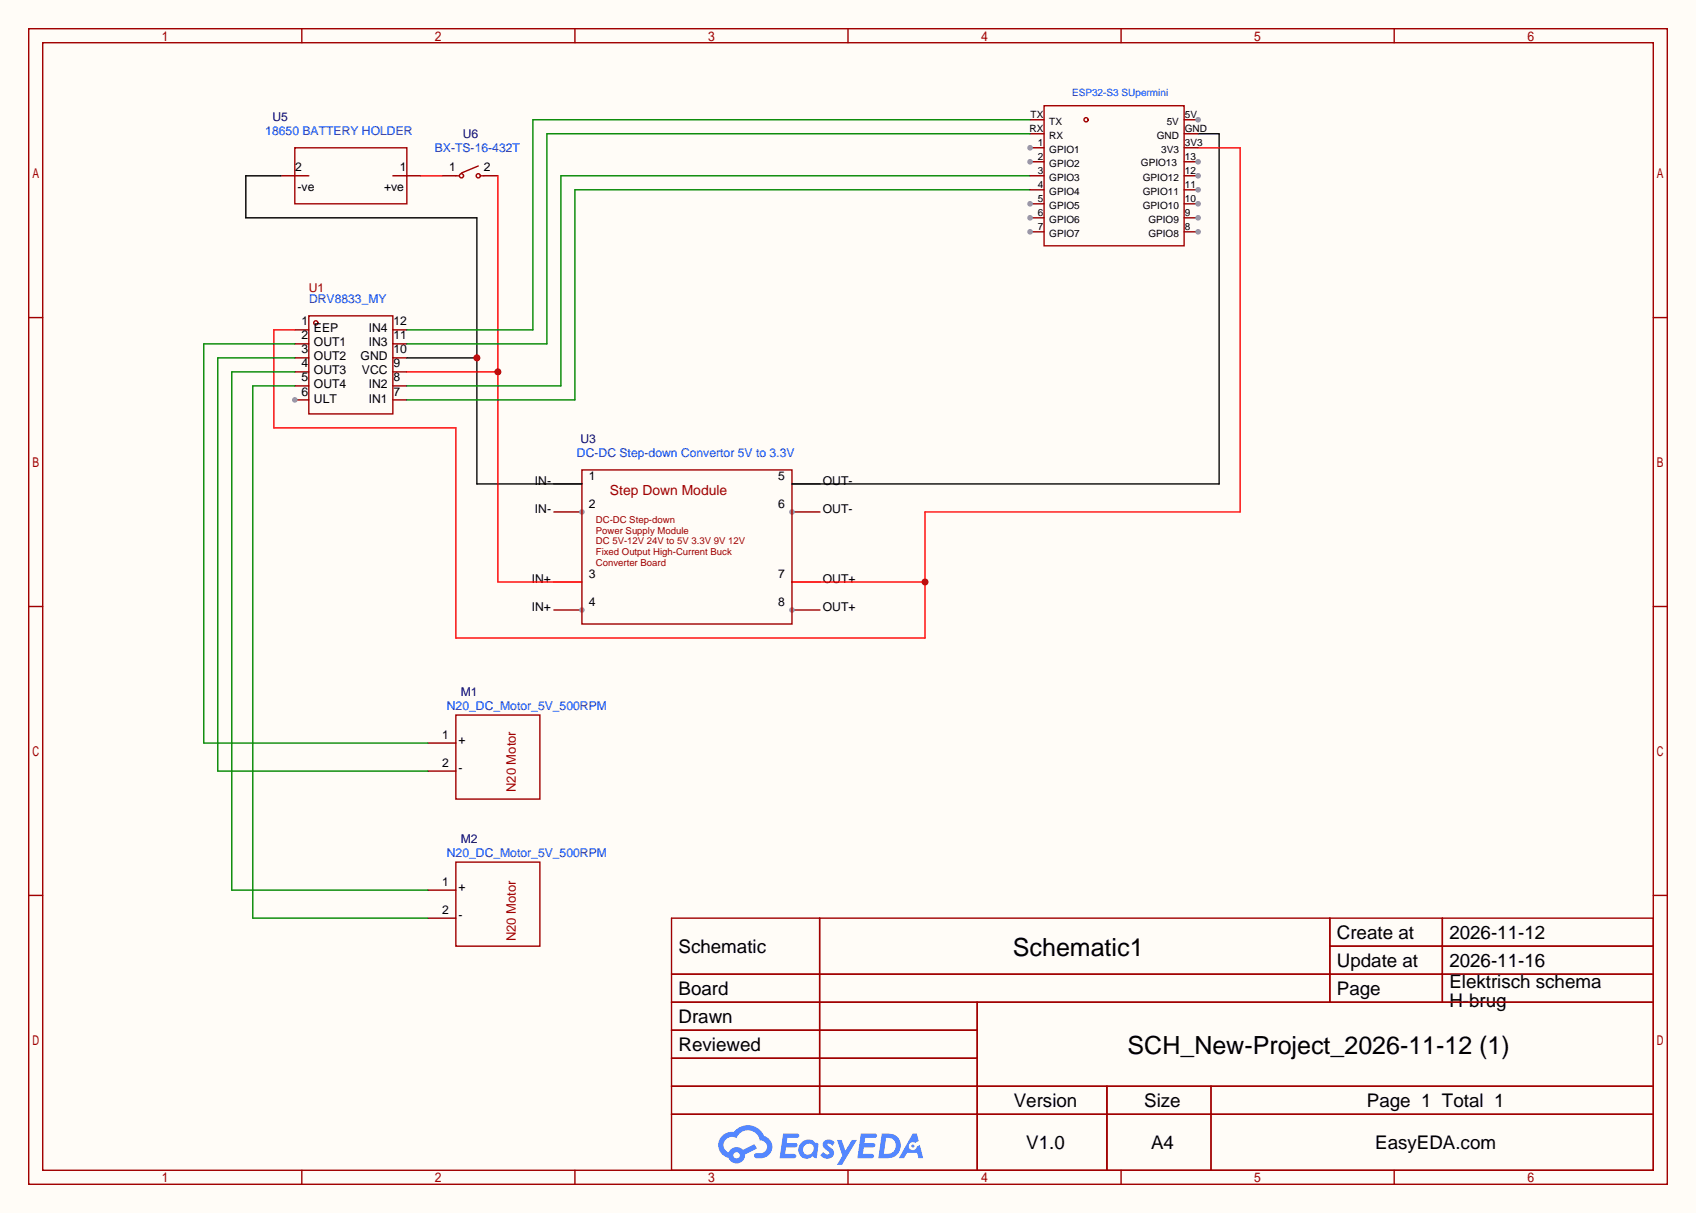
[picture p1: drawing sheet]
<svg xmlns="http://www.w3.org/2000/svg" width="308mm" height="220mm" viewBox="0 0 308 220" stroke-linecap="round" stroke-linejoin="round" font-family="sans-serif">
<path d="M0 0h307.6v220h-307.6z" fill="#fffcf7"/>
<g fill="none" stroke="#a10000" stroke-width=".25">
<path d="M5.2 5.2h297.2v209.6h-297.2zM7.7 7.7h292.1v204.5h-292.1zM54.7 5.2v2.5M104.3 5.2v2.5M153.8 5.2v2.5M203.3 5.2v2.5M252.9 5.2v2.5M5.2 57.6h2.5M299.8 57.6h2.6M5.2 110h2.5M299.8 110h2.6M5.2 162.4h2.5"/>
<path d="M121.8 166.5h178v45.7h-178zM121.8 176.7h178M148.7 166.5v35.6M241.2 166.5v15.2M241.2 171.6h58.6M261.6 166.5v15.2M299.8 162.4h2.6M121.8 181.7h178M121.8 186.8h55.4M121.8 197h178M121.8 191.9h55.4M177.2 181.7v30.5"/>
<path d="M200.8 197v15.2M219.6 197v15.2M54.7 212.2v2.6M104.3 212.2v2.6M121.8 202.1h178M153.8 212.2v2.6M203.3 212.2v2.6M252.9 212.2v2.6"/>
</g>
<g fill="#5487ff">
<path d="M149.5 206.9a1.3 1.3 0 0 1 1.9 .3l-.4 .6a.54 .54 0 0 0-1-.2l.2 .2a1.58 1.58 0 0 1 1 1.5 1.43 1.43 0 0 1-2.4 .2l.5-.6a.64 .64 0 0 0 .5 .5 .64 .64 0 0 0 .6-.3l-.1-.3a1.6 1.6 0 0 1-1.1-1.5z"/>
<path d="M151.8 206.7h.8l.7 2 1.2-2h.9l-2.7 4.5h-.9l1-1.6z"/>
<path d="M142 205.5h1.7a1.31 1.31 0 0 1 1.2 .2 .4 .4 0 0 1-.3 .6h-1.8l-.1 1h1.6a.4 .4 0 0 1 .3 .4 .4 .4 0 0 1-.4 .4h-1.6l-.2 1.2 .8-.1a1.23 1.23 0 0 1 1.2 .2 .39 .39 0 0 1-.4 .6h-2.6z"/>
<path d="M156.1 205.5h1.7a1.32 1.32 0 0 1 1.2 .2 .39 .39 0 0 1-.3 .6h-1.8l-.1 1h1.6a.4 .4 0 0 1 .4 .4 .4 .4 0 0 1-.5 .4h-1.6l-.2 1.1h.8a1.23 1.23 0 0 1 1.2 .2 .39 .39 0 0 1-.4 .6h-2.6z"/>
<path d="M165.5 205.6h.8l.3 1.3-.6 .3a.75 .75 0 0 0-1.1 .3 .75 .75 0 0 0 .5 1.1 .75 .75 0 0 0 .9-.7l.5-.3 .6 2.4h-.8l-.3-.9h-1.8l-.5 .9h-1z"/>
<path d="M159.9 205.6l-.6 4.4h1.4a2.27 2.27 0 0 0 2.7-2.3 2.27 2.27 0 0 0-2.7-2.1zM160.7 206.3a1.5 1.5 0 0 1 1.8 1.6 1.5 1.5 0 0 1-1.9 1.3h-.3z"/>
<path d="M145.4 207.2a1.62 1.62 0 0 0-.4 2.1 1.62 1.62 0 0 0 2 .6l.3-.2 .4 .2 .4 .1 .3-2.4-.1-.3-.5-.1a1.58 1.58 0 0 0-2.4 0zM146 207.7a.99 .99 0 0 1 1.6 .3 .99 .99 0 0 1-.9 1.4 .94 .94 0 0 1-1-.6 .94 .94 0 0 1 .3-1.1z"/>
<path d="M131 206a2.37 2.37 0 0 0 1.1 4 1.54 1.54 0 0 0 1.8 1 1.54 1.54 0 0 0 1.2-1.6l2.2-1.1-.5-.8-2.1 1a1.57 1.57 0 0 0-2.6 .5 1.5 1.5 0 0 1-.7-2.1 1.5 1.5 0 0 1 2.2-.5 2.23 2.23 0 0 1 2.3-1.4 2.23 2.23 0 0 1 2 1.8 1.16 1.16 0 0 1 1.2 1.1 1.16 1.16 0 0 1-1.1 1.2h-.7a.47 .47 0 0 0-.5 .4 .47 .47 0 0 0 .4 .5 2.23 2.23 0 0 0 2.2-.6 2.23 2.23 0 0 0 .5-2.3 2.16 2.16 0 0 0-1.3-1.1 3.2 3.2 0 0 0-5.5-.7l-1.1 .1zM133 209.5a.6 .6 0 0 1 1.2 0 .6 .6 0 0 1-1.2 0z"/>
<circle cx="165.6" cy="207.8" r=".28"/>
</g>
<g fill="none" stroke="#a10000" stroke-width=".25">
<path d="M56 57.3h15.2v17.8h-15.2z"/>
<circle cx="57.3" cy="58.5" r=".38"/>
</g>
<path d="M53.5 59.8h2.5M53.5 62.4h2.5M53.5 64.9h2.5M53.5 67.4h2.5M53.5 70h2.5M53.5 72.5h2.5" fill="none" stroke="#870000" stroke-width=".25"/>
<circle cx="53.5" cy="72.5" r=".51" fill="#999"/>
<path d="M71.2 59.8h2.6M71.2 72.5h2.6M71.2 70h2.6M71.2 67.4h2.6M71.2 64.9h2.6M71.2 62.4h2.6M100.5 87.8h5M100.5 92.8h5M77.6 134.7h5.1M77.6 139.8h5.1M77.6 161.4h5.1M77.6 166.5h5.1" fill="none" stroke="#870000" stroke-width=".25"/>
<path d="M82.7 129.7h15.2v15.2h-15.2zM82.7 156.3h15.2v15.3h-15.2z" fill="none" stroke="#a10000" stroke-width=".25"/>
<circle cx="105.5" cy="92.8" r=".51" fill="#999"/>
<path d="M100.5 105.5h5M100.5 110.6h5" fill="none" stroke="#870000" stroke-width=".25"/>
<circle cx="105.5" cy="110.6" r=".51" fill="#999"/>
<path d="M143.6 87.8h5.1M143.6 92.8h5.1" fill="none" stroke="#870000" stroke-width=".25"/>
<circle cx="143.6" cy="92.8" r=".51" fill="#999"/>
<path d="M143.6 105.5h5.1M143.6 110.6h5.1" fill="none" stroke="#870000" stroke-width=".25"/>
<circle cx="143.6" cy="110.6" r=".51" fill="#999"/>
<g fill="none" stroke="#a10000" stroke-width=".25">
<path d="M53.5 26.8h20.3v10.2h-20.3zM82.7 31.9h.5M86.7 30.1l-3 1.3M87.2 31.9h.6M105.5 85.2h38.1v28h-38.1z"/>
<circle cx="83.7" cy="31.9" r=".38"/>
<circle cx="86.7" cy="31.9" r=".38"/>
</g>
<path d="M50.9 31.9h5.1M71.2 31.9h5.1M80.1 31.9h2.6M87.8 31.9h2.5" fill="none" stroke="#870000" stroke-width=".25"/>
<path d="M50.9 31.9h-6.3v7.6h41.9v48.3h19M73.8 64.9h12.7" fill="none" stroke="#000" stroke-width=".25"/>
<circle cx="86.5" cy="64.9" r=".63" fill="#c00"/>
<path d="M90.3 31.9v73.6h15.2M73.8 67.4h16.5" fill="none" stroke="#f00" stroke-width=".25"/>
<circle cx="90.3" cy="67.4" r=".63" fill="#c00"/>
<path d="M217.3 24.3h3.8v63.5h-77.5" fill="none" stroke="#000" stroke-width=".25"/>
<path d="M217.3 26.8h7.6v66h-57.1v22.9h-85.1v-38.1h-33v-17.8h3.8M143.6 105.5h24.2" fill="none" stroke="#f00" stroke-width=".25"/>
<circle cx="167.8" cy="105.5" r=".63" fill="#c00"/>
<path d="M76.3 31.9h3.8" fill="none" stroke="#f00" stroke-width=".25"/>
<path d="M186.8 31.9h-85.1v38.1h-27.9M186.8 34.4h-82.5v38.1h-30.5M53.5 62.4h-16.5v72.3h40.6M53.5 64.9h-14v74.9h38.1M53.5 67.4h-11.5v94h35.6M53.5 70h-7.7v96.5h31.8" fill="none" stroke="#008700" stroke-width=".25"/>
<g fill="none" stroke="#a10000" stroke-width=".25">
<path d="M189.4 19.2h25.4v25.4h-25.4z"/>
<circle cx="197" cy="21.7" r=".38"/>
</g>
<path d="M186.8 24.3h2.6M186.8 26.8h2.6" fill="none" stroke="#870000" stroke-width=".25"/>
<circle cx="186.8" cy="26.8" r=".51" fill="#999"/>
<path d="M186.8 29.3h2.6" fill="none" stroke="#870000" stroke-width=".25"/>
<circle cx="186.8" cy="29.3" r=".51" fill="#999"/>
<path d="M186.8 31.9h2.6M186.8 34.4h2.6M186.8 37h2.6" fill="none" stroke="#870000" stroke-width=".25"/>
<circle cx="186.8" cy="37" r=".51" fill="#999"/>
<path d="M186.8 39.5h2.6" fill="none" stroke="#870000" stroke-width=".25"/>
<circle cx="186.8" cy="39.5" r=".51" fill="#999"/>
<path d="M186.8 42h2.6" fill="none" stroke="#870000" stroke-width=".25"/>
<circle cx="186.8" cy="42" r=".51" fill="#999"/>
<path d="M186.8 21.7h2.6M214.8 39.5h2.5" fill="none" stroke="#870000" stroke-width=".25"/>
<circle cx="217.3" cy="39.5" r=".51" fill="#999"/>
<path d="M214.8 42h2.5" fill="none" stroke="#870000" stroke-width=".25"/>
<circle cx="217.3" cy="42" r=".51" fill="#999"/>
<path d="M214.8 37h2.5" fill="none" stroke="#870000" stroke-width=".25"/>
<circle cx="217.3" cy="37" r=".51" fill="#999"/>
<path d="M214.8 34.4h2.5" fill="none" stroke="#870000" stroke-width=".25"/>
<circle cx="217.3" cy="34.4" r=".51" fill="#999"/>
<path d="M214.8 31.9h2.5" fill="none" stroke="#870000" stroke-width=".25"/>
<circle cx="217.3" cy="31.9" r=".51" fill="#999"/>
<path d="M214.8 29.3h2.5" fill="none" stroke="#870000" stroke-width=".25"/>
<circle cx="217.3" cy="29.3" r=".51" fill="#999"/>
<path d="M214.8 26.8h2.5M214.8 24.3h2.5M214.8 21.7h2.5" fill="none" stroke="#870000" stroke-width=".25"/>
<circle cx="217.3" cy="21.7" r=".51" fill="#999"/>
<path d="M186.8 24.3h-87.6v38.1h-25.4M186.8 21.7h-90.2v38.1h-22.8" fill="none" stroke="#008700" stroke-width=".25"/>
<g font-size="4.5">
<text x="183.7" y="173.3">Schematic1</text>
<text x="204.5" y="191.1">SCH_New-Project_2026-11-12 (1)</text>
</g>
<g font-size="3.4">
<text x="123.1" y="172.7">Schematic</text>
<text x="242.5" y="170.2">Create at</text>
<text x="262.9" y="170.2">2026-11-12</text>
<text x="242.5" y="175.3">Update at</text>
<text x="262.9" y="175.3">2026-11-16</text>
<text x="262.9" y="179.2">Elektrisch schema</text>
<text x="123.1" y="180.4">Board</text>
<text x="123.1" y="185.4">Drawn</text>
<text x="242.5" y="180.4">Page</text>
<text x="262.9" y="182.6">H-brug</text>
<text x="123.1" y="190.5">Reviewed</text>
<text x="183.9" y="200.7">Version</text>
<text x="207.5" y="200.7">Size</text>
<text x="247.9" y="200.7">Page 1 Total 1</text>
<text x="186.1" y="208.3">V1.0</text>
<text x="208.8" y="208.3">A4</text>
<text x="249.4" y="208.3">EasyEDA.com</text>
</g>
<text font-size="2.5" fill="#a00000" x="110.6" y="89.8">Step Down Module</text>
<g font-size="2.4" fill="#a00000">
<text x="93.6" y="143.6" transform="rotate(-90 93.6 143.6)">N20 Motor</text>
<text x="93.5" y="170.7" transform="rotate(-90 93.5 170.7)">N20 Motor</text>
</g>
<g font-size="2.2" fill="#000080">
<text x="49.4" y="22">U5</text>
<text x="83.9" y="25">U6</text>
<text x="105.3" y="80.4">U3</text>
<text x="83.6" y="126.2">M1</text>
<text x="83.6" y="152.8">M2</text>
</g>
<g font-size="2.2" fill="#00f">
<text x="48.1" y="24.5">18650 BATTERY HOLDER</text>
<text x="78.9" y="27.5">BX-TS-16-432T</text>
<text x="56" y="55">DRV8833_MY</text>
<text x="104.6" y="83">DC-DC Step-down Convertor 5V to 3.3V</text>
<text x="81" y="128.7">N20_DC_Motor_5V_500RPM</text>
<text x="81" y="155.4">N20_DC_Motor_5V_500RPM</text>
</g>
<g font-size="2.2">
<text x="53.5" y="31.1">2</text>
<text x="54" y="34.6">-ve</text>
<text x="69.7" y="34.6">+ve</text>
<text x="72.5" y="31.1">1</text>
<text x="81.5" y="31.1">1</text>
<text x="87.8" y="31.1">2</text>
<text x="54.7" y="59">1</text>
<text x="71.4" y="59">12</text>
<text x="54.7" y="61.6">2</text>
<text x="54.7" y="64.1">3</text>
<text x="56.9" y="60.3">EEP</text>
<text x="56.9" y="62.8">OUT1</text>
<text x="56.9" y="65.4">OUT2</text>
<text x="65.4" y="65.4">GND</text>
<text x="66.9" y="62.8">IN3</text>
<text x="66.9" y="60.3">IN4</text>
<text x="71.4" y="64.1">10</text>
<text x="71.4" y="61.6">11</text>
<text x="54.7" y="66.6">4</text>
<text x="54.7" y="69.2">5</text>
<text x="54.7" y="71.7">6</text>
<text x="56.9" y="67.9">OUT3</text>
<text x="56.9" y="70.4">OUT4</text>
<text x="65.7" y="67.9">VCC</text>
<text x="66.9" y="70.4">IN2</text>
<text x="71.4" y="71.7">7</text>
<text x="71.4" y="69.2">8</text>
<text x="71.4" y="66.6">9</text>
<text x="56.9" y="73">ULT</text>
<text x="66.9" y="73">IN1</text>
<text x="97" y="88">IN-</text>
<text x="106.8" y="87">1</text>
<text x="141.1" y="87">5</text>
<text x="149.2" y="88">OUT-</text>
<text x="97" y="93.1">IN-</text>
<text x="106.8" y="92">2</text>
<text x="141.1" y="92">6</text>
<text x="149.2" y="93.1">OUT-</text>
<text x="96.5" y="105.8">IN+</text>
<text x="106.8" y="104.7">3</text>
<text x="141.1" y="104.7">7</text>
<text x="149.2" y="105.8">OUT+</text>
<text x="96.5" y="110.8">IN+</text>
<text x="106.8" y="109.8">4</text>
<text x="141.1" y="109.8">8</text>
<text x="149.2" y="110.8">OUT+</text>
<text x="80.2" y="133.9">1</text>
<text x="83.2" y="135">+</text>
<text x="80.2" y="139">2</text>
<text x="83.2" y="140">-</text>
<text x="80.2" y="160.6">1</text>
<text x="83.2" y="161.6">+</text>
<text x="80.2" y="165.7">2</text>
<text x="83.2" y="166.7">-</text>
</g>
<text font-size="2.2" fill="#a00000" x="56" y="52.9">U1</text>
<text font-size="1.8" fill="#00f" x="194.4" y="17.4">ESP32-S3 SUpermini</text>
<g font-size="1.8">
<text x="186.7" y="23.9">RX</text>
<text x="186.9" y="21.4">TX</text>
<text x="190.3" y="22.7">TX</text>
<text x="211.6" y="22.7">5V</text>
<text x="214.9" y="23.9">GND</text>
<text x="214.9" y="21.4">5V</text>
<text x="188.2" y="26.5">1</text>
<text x="188.2" y="29">2</text>
<text x="190.3" y="25.2">RX</text>
<text x="190.3" y="27.8">GPIO1</text>
<text x="209.8" y="25.2">GND</text>
<text x="210.6" y="27.8">3V3</text>
<text x="214.9" y="29">13</text>
<text x="214.9" y="26.5">3V3</text>
<text x="188.2" y="31.6">3</text>
<text x="188.2" y="34.1">4</text>
<text x="190.3" y="30.3">GPIO2</text>
<text x="190.3" y="32.8">GPIO3</text>
<text x="190.3" y="35.4">GPIO4</text>
<text x="206.9" y="30.1">GPIO13</text>
<text x="207.3" y="35.4">GPIO11</text>
<text x="207.3" y="32.8">GPIO12</text>
<text x="214.9" y="34.1">11</text>
<text x="214.9" y="31.6">12</text>
<text x="188.2" y="36.6">5</text>
<text x="188.2" y="39.2">6</text>
<text x="188.2" y="41.7">7</text>
<text x="190.3" y="37.9">GPIO5</text>
<text x="190.3" y="40.5">GPIO6</text>
<text x="207.3" y="37.9">GPIO10</text>
<text x="208.3" y="40.5">GPIO9</text>
<text x="214.9" y="39.2">9</text>
<text x="214.9" y="41.7">8</text>
<text x="214.9" y="36.6">10</text>
<text x="190.3" y="43">GPIO7</text>
<text x="208.3" y="43">GPIO8</text>
</g>
<g font-size="1.7" fill="#a00000">
<text x="108.1" y="94.8">DC-DC Step-down</text>
<text x="108.1" y="96.8">Power Supply Module</text>
<text x="108.1" y="98.7">DC 5V-12V 24V to 5V 3.3V 9V 12V</text>
<text x="108.1" y="100.7">Fixed Output High-Current Buck</text>
<text x="108.1" y="102.6">Converter Board</text>
</g>
</svg>
